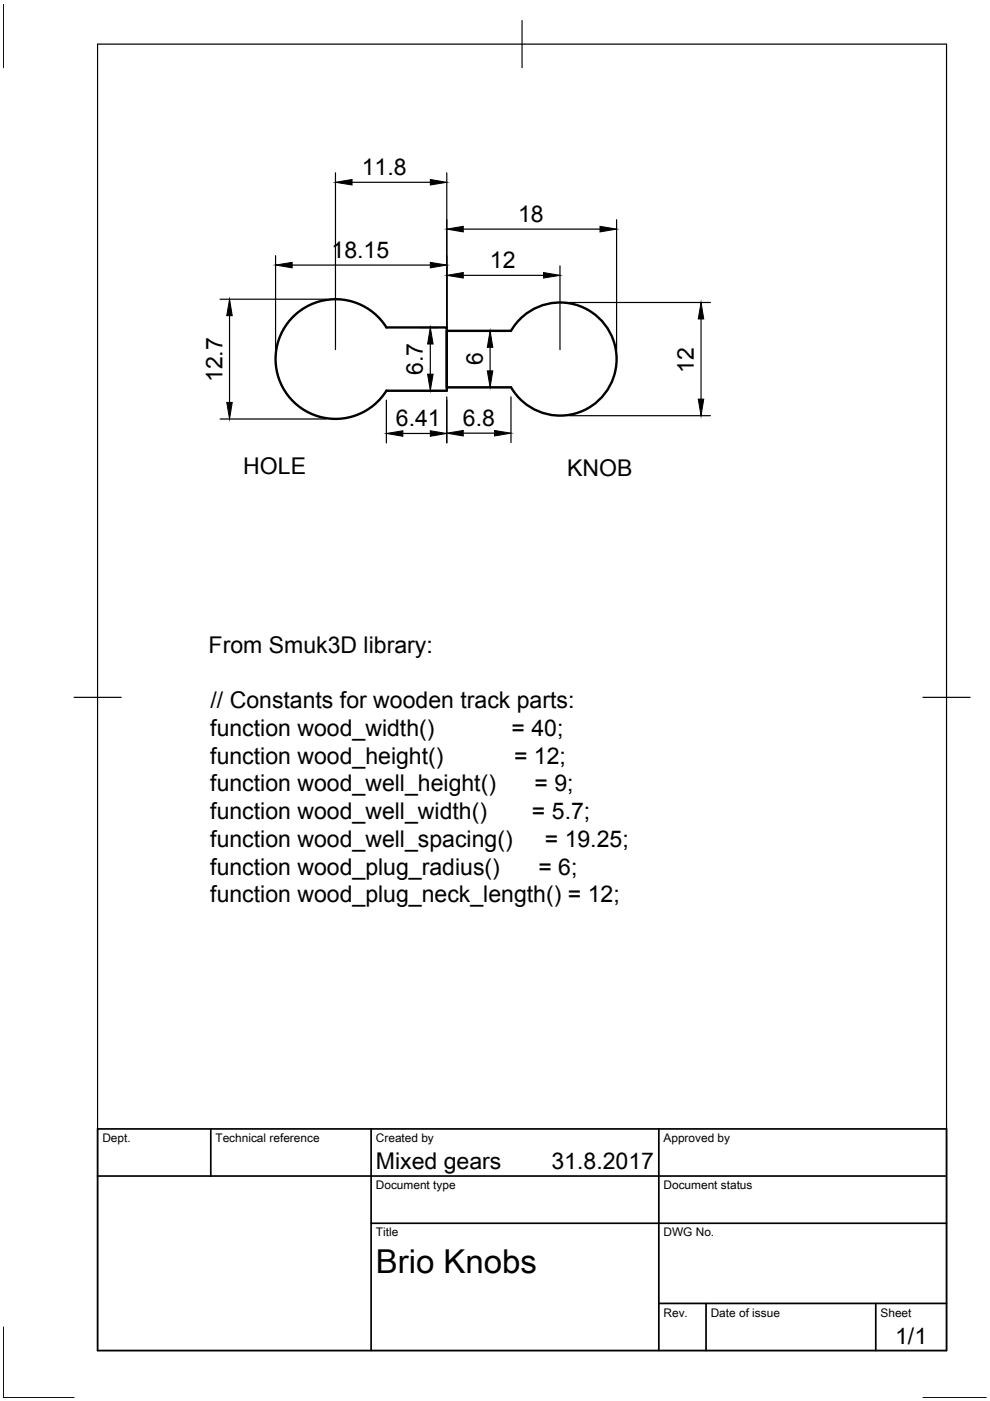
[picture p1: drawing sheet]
<svg xmlns="http://www.w3.org/2000/svg" width="210mm" height="297mm" viewBox="0 0 210 297" stroke-linecap="round" stroke-linejoin="round" font-family="sans-serif">
<!-- layer: Visible -->
<path d="M94.7 70.1h13.7a12 12 0 0 1 18-3.2 12 12 0 0 1 0 18.4 12 12 0 0 1-18-3.2h-13.7zM81.9 82.8a12.7 12.7 0 0 1-19 3 12.7 12.7 0 0 1 0-19.3 12.7 12.7 0 0 1 19 2.9h12.8v13.4h-12.8" fill="none" stroke="#000" stroke-width=".51"/>
<!-- layer: Border -->
<path d="M.7 1v13.4M20.7 9.4h180v276.9h-180zM110.7 4.4v10M15.7 147.8h10M195.7 147.8h10M.7 281.3v15h15M195.7 296.3h13.4" fill="none" stroke="#000" stroke-width=".25"/>
<!-- layer: TitleBlock -->
<path d="M20.7 239.4h180v46.9h-180zM44.7 239.4v9.9M78.7 239.4v46.9M139.7 239.4v46.9M20.7 249.3h180M78.7 259.4h122M139.7 276.4h61M149.7 276.4v9.9M185.7 276.4v9.9" fill="none" stroke="#000" stroke-width=".36"/>
<!-- layer: Dimensions -->
<g fill="none" stroke="#000" stroke-width=".25">
<path d="M71.1 36.6v37.5M74.6 38.7h16.6M94.7 36.6v43.5M58.4 54.2v19.9M61.9 56.2h29.3M98.2 48.6h29M98.2 58.4h17M118.7 56.4v17.7M130.7 46.6v27.5M46.7 63.4h22.4M48.7 66.9v18.4M89.2 69.4h3.5"/>
<path d="M91.2 72.9v6.4M96.7 70.1h9.2M103.9 73.6v5M120.7 64.1h29.9M148.6 67.6v17M46.7 88.8h22.4M81.9 84.8v9.1M85.4 91.9h5.8M89.2 82.8h3.5M94.7 84.1v9.8M96.7 82.1h9.2M98.2 91.8h6.6"/>
<path d="M108.3 84.1v9.8M120.7 88.1h29.9"/>
</g>
<g fill="#000" stroke="#000" stroke-width=".21">
<path d="M71.1 38.7l3.5-.6v1.1zM91.2 38.1l3.5 .6-3.5 .5zM58.4 56.2l3.5-.6v1.2zM91.2 55.6l3.5 .6-3.5 .6zM94.7 48.6l3.5-.6v1.2zM94.7 58.4l3.5-.6v1.1zM115.2 57.8l3.5 .6-3.5 .5zM127.2 48l3.5 .6-3.5 .6zM48.7 63.4l.5 3.5h-1.1zM91.2 69.4l.6 3.5h-1.1zM90.7 79.3h1.1l-.6 3.5zM103.3 78.6h1.2l-.6 3.5z"/>
<path d="M103.9 70.1l.6 3.5h-1.2zM148.6 64.1l.6 3.5h-1.2zM48.1 85.3h1.1l-.5 3.5zM81.9 91.9l3.5-.6v1.2zM91.2 91.3l3.5 .6-3.5 .6zM94.7 91.8l3.5-.5v1.1zM104.8 91.3l3.5 .5-3.5 .6zM148 84.6h1.2l-.6 3.5z"/>
</g>
<text font-size="7" x="79.7" y="269.9">Brio Knobs</text>
<g font-size="4.9">
<text x="76.7" y="37.1">11.8</text>
<text x="109.8" y="47">18</text>
<text x="70.3" y="54.7">18.15</text>
<text x="103.9" y="56.9">12</text>
<text x="102.3" y="77.5" transform="rotate(-90 102.3 77.5)">6</text>
<text x="47.2" y="81" transform="rotate(-90 47.2 81)">12.7</text>
<text x="89.7" y="79.5" transform="rotate(-90 89.7 79.5)">6.7</text>
<text x="147.1" y="79" transform="rotate(-90 147.1 79)">12</text>
<text x="83.9" y="90.4">6.41</text>
<text x="98.2" y="90.3">6.8</text>
<text x="51.6" y="100.5">HOLE</text>
<text x="120.3" y="100.8">KNOB</text>
<text x="44.2" y="138.4">From Smuk3D library:</text>
<text x="44.6" y="156">function wood_width()</text>
<text x="44.6" y="150.1">// Constants for wooden track parts:</text>
<text x="108.4" y="156">= 40;</text>
<text x="44.6" y="161.9">function wood_height()</text>
<text x="109" y="161.9">= 12;</text>
<text x="44.6" y="167.8">function wood_well_height()</text>
<text x="113.3" y="167.8">= 9;</text>
<text x="44.6" y="173.7">function wood_well_width()</text>
<text x="112.8" y="173.7">= 5.7;</text>
<text x="44.6" y="179.6">function wood_well_spacing()</text>
<text x="115.5" y="179.6">= 19.25;</text>
<text x="44.6" y="185.4">function wood_plug_radius()</text>
<text x="114.2" y="185.4">= 6;</text>
<text x="44.6" y="191.3">function wood_plug_neck_length() = 12;</text>
<text x="79.7" y="247.8">Mixed gears</text>
<text x="116.9" y="247.8">31.8.2017</text>
<text x="189.8" y="284.9">1/1</text>
</g>
<g font-size="2.5">
<text x="21.7" y="242.1">Dept.</text>
<text x="45.7" y="242.1">Technical reference</text>
<text x="79.7" y="242.1">Created by</text>
<text x="140.7" y="242.1">Approved by</text>
<text x="79.7" y="252.1">Document type</text>
<text x="140.7" y="252.1">Document status</text>
<text x="79.7" y="262.1">Title</text>
<text x="140.7" y="262.1">DWG No.</text>
<text x="140.7" y="279.1">Rev.</text>
<text x="150.7" y="279.1">Date of issue</text>
<text x="186.7" y="279.1">Sheet</text>
</g>
</svg>
